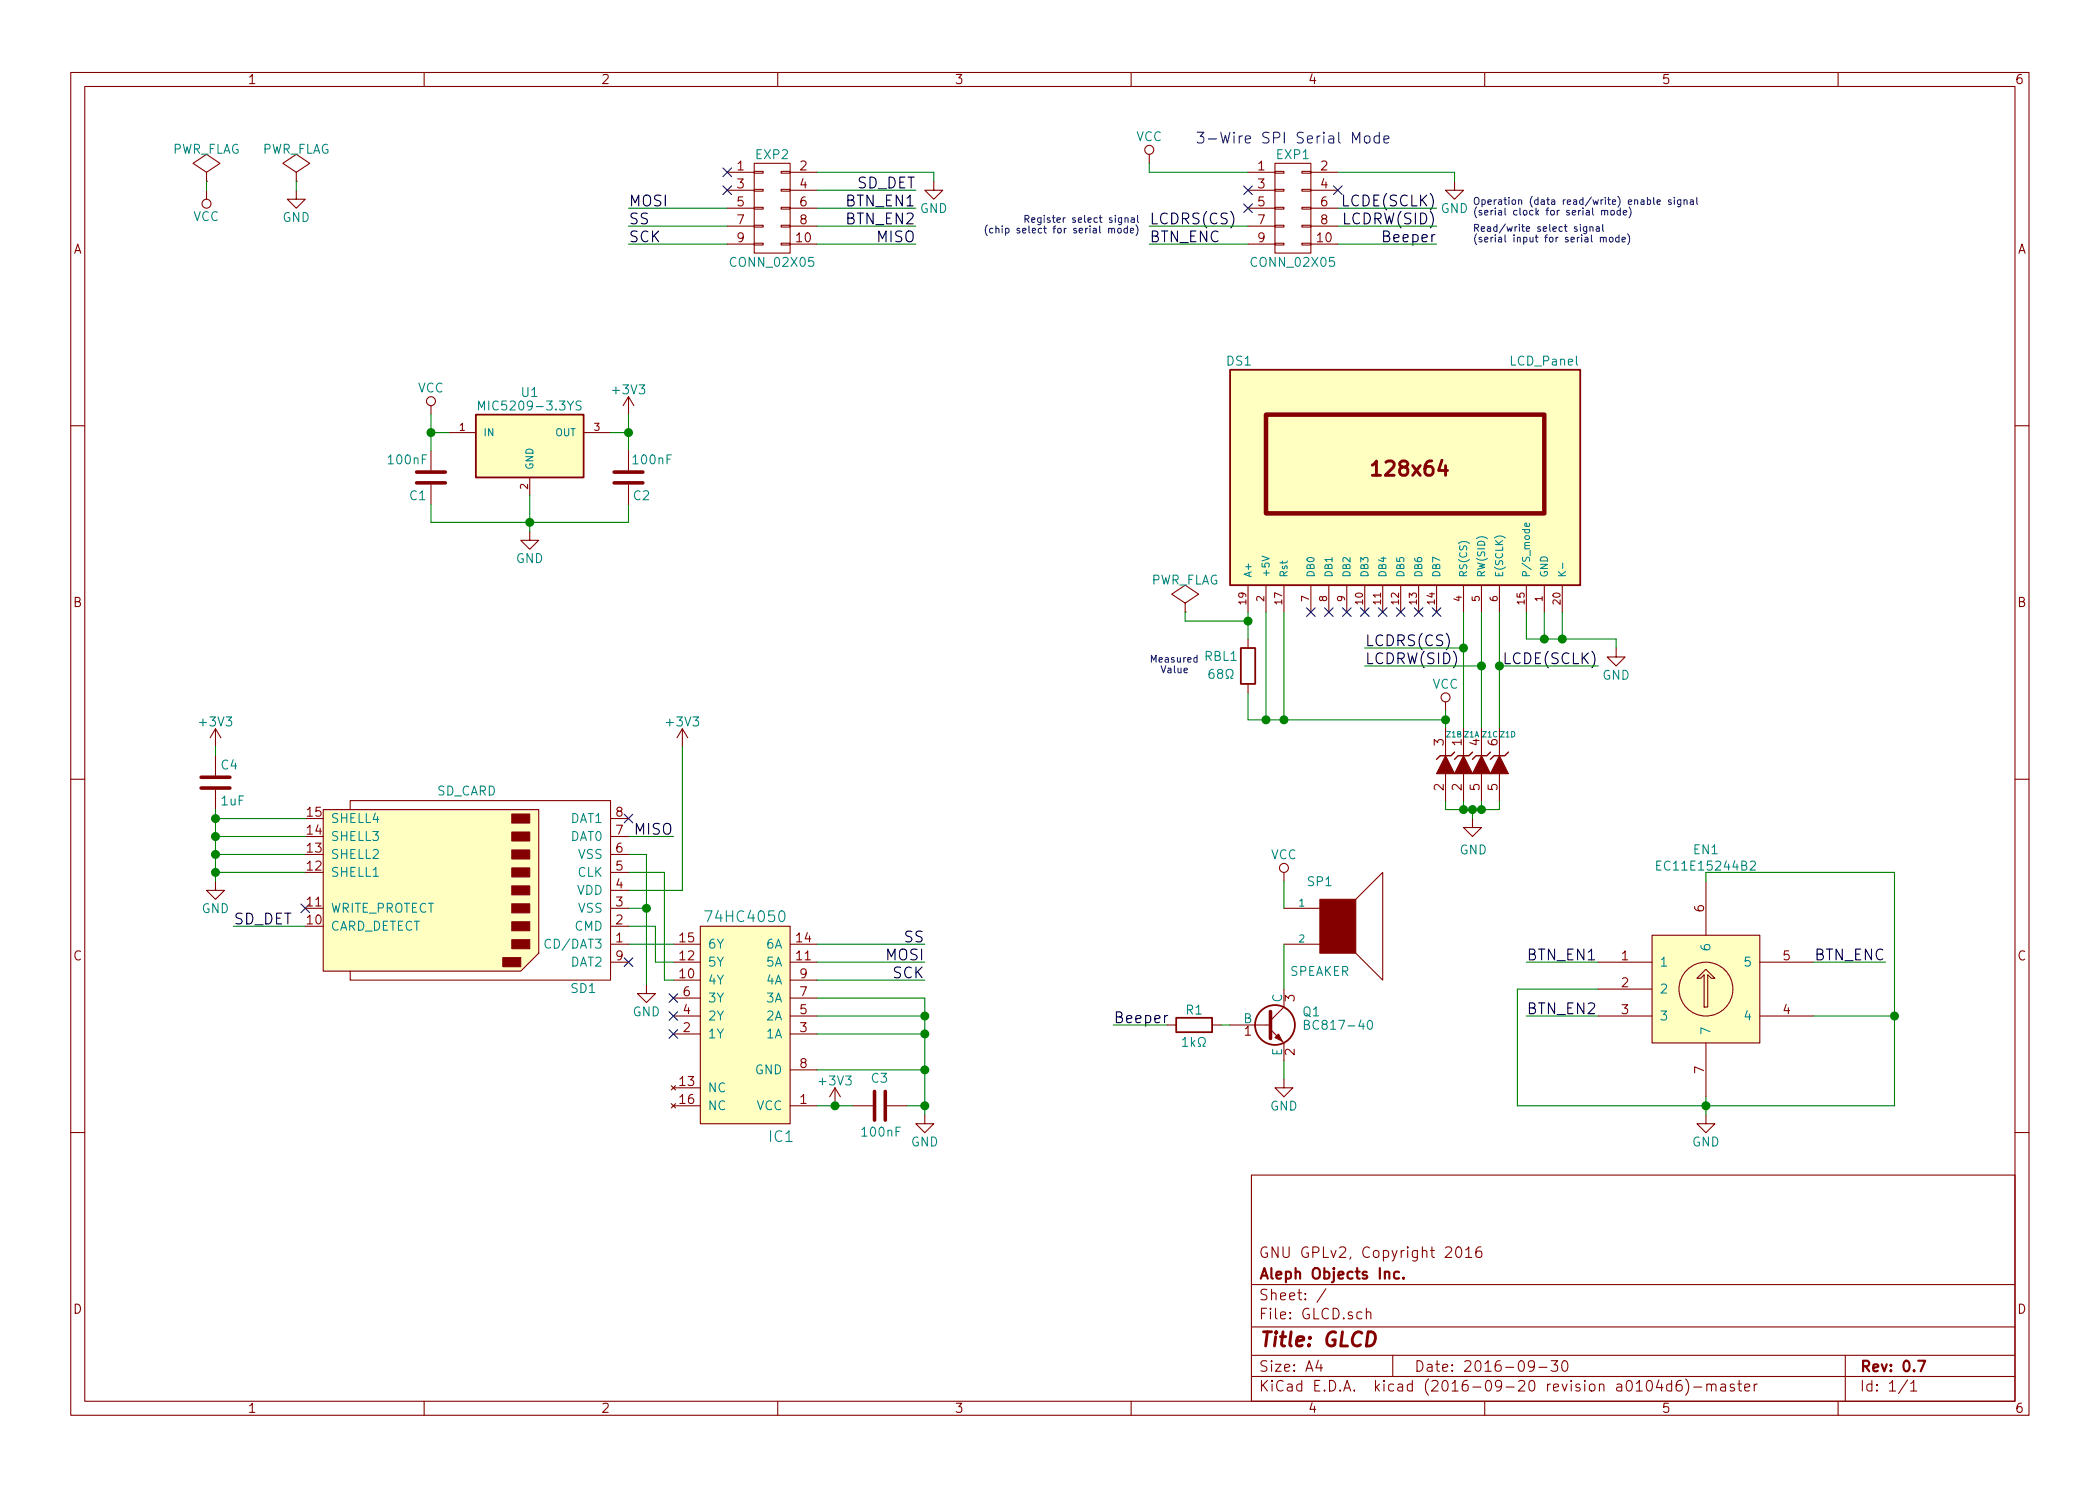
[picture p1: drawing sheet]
EESchema Schematic File Version 2
LIBS:74xgxx
LIBS:74xx
LIBS:ac-dc
LIBS:actel
LIBS:adc-dac
LIBS:Altera
LIBS:analog_devices
LIBS:analog_switches
LIBS:atmel
LIBS:audio
LIBS:battery_management
LIBS:bbd
LIBS:brooktre
LIBS:cmos4000
LIBS:cmos_ieee
LIBS:conn
LIBS:contrib
LIBS:cypress
LIBS:dc-dc
LIBS:device
LIBS:digital-audio
LIBS:diode
LIBS:display
LIBS:dsp
LIBS:elec-unifil
LIBS:ESD_Protection
LIBS:ftdi
LIBS:gennum
LIBS:graphic
LIBS:hc11
LIBS:intel
LIBS:interface
LIBS:ir
LIBS:Lattice
LIBS:linear
LIBS:logo
LIBS:maxim
LIBS:memory
LIBS:microchip
LIBS:microchip_dspic33dsc
LIBS:microchip_pic10mcu
LIBS:microchip_pic12mcu
LIBS:microchip_pic16mcu
LIBS:microchip_pic18mcu
LIBS:microchip_pic32mcu
LIBS:microcontrollers
LIBS:motor_drivers
LIBS:motorola
LIBS:msp430
LIBS:nordicsemi
LIBS:nxp_armmcu
LIBS:onsemi
LIBS:opto
LIBS:Oscillators
LIBS:philips
LIBS:power
LIBS:powerint
LIBS:Power_Management
LIBS:pspice
LIBS:references
LIBS:regul
LIBS:relays
LIBS:rfcom
LIBS:sensors
LIBS:silabs
LIBS:siliconi
LIBS:stm8
LIBS:stm32
LIBS:supertex
LIBS:switches
LIBS:texas
LIBS:transf
LIBS:transistors
LIBS:ttl_ieee
LIBS:valves
LIBS:video
LIBS:Worldsemi
LIBS:Xicor
LIBS:xilinx
LIBS:Zilog
LIBS:GLCD
LIBS:GLCD-cache
EELAYER 25 0
EELAYER END
$Descr A4 11693 8268
encoding utf-8
Sheet 1 1
Title "GLCD"
Date "2016-09-30"
Rev "0.7"
Comp "Aleph Objects Inc."
Comment1 "GNU GPLv2, Copyright 2016"
Comment2 ""
Comment3 ""
Comment4 ""
$EndDescr
$Comp
L BC817-40 Q1
U 1 1
P 7050 5700
F 0 "Q1" H 7250 5775 50  0000 L CNN
F 1 "BC817-40" H 7250 5700 50  0000 L CNN
F 2 "TO_SOT_Packages_SMD:SOT-23_Handsoldering" H 7250 5625 50  0001 L CIN
F 3 "http://www.diodes.com/_files/datasheets/ds11107.pdf" H 7050 5700 50  0001 L CNN
F 4 "Diodes Incorporated" H 7050 5700 60  0001 C CNN "MFG Name"
F 5 "BC817-40-7-F" H 7050 5700 60  0001 C CNN "MFG Part Num"
F 6 "621-BC817-40-7-F" H 7050 5700 60  0001 C CNN "Distrib PN"
F 7 "http://www.mouser.com/ProductDetail/Diodes-Incorporated/BC817-40-7-F/?qs=rGAXPo9uwV11o%252bqBQVUw0g%3D%3D" H 7050 5700 60  0001 C CNN "Distrib Link"
	1    7050 5700
	1    0    0    -1  
$EndComp
$Comp
L SPEAKER SP1
U 1 1
P 7450 5150
F 0 "SP1" H 7350 5400 50  0000 C CNN
F 1 "SPEAKER" H 7350 4900 50  0000 C CNN
F 2 "Buzzers_Beepers:Buzzer_12x9.5RM7.6" H 7450 5150 50  0001 C CNN
F 3 "http://www.puiaudio.com/pdf/AI-1223-TWT-5V-R.pdf" H 7450 5150 50  0001 C CNN
F 4 "CUI" H 7450 5150 60  0001 C CNN "MFG Name"
F 5 "AI-1223-TWT-5V-R" H 7450 5150 60  0001 C CNN "MFG Part Num"
F 6 "665-AI-1223TWT5VR" H 7450 5150 60  0001 C CNN "Distrib PN"
F 7 "http://www.mouser.com/ProductDetail/PUI-Audio/AI-1223-TWT-5V-R/?qs=hFHXi4OlQrkyrRn%252bNLipFQ%3D%3D" H 7450 5150 60  0001 C CNN "Distrib Link"
F 8 "-" H 7450 5150 60  0001 C CNN "Tolerance"
F 9 "http://www.mouser.com/Electromechanical/Audio-Devices/Audio-Indicators-Alerts/_/N-awp3t?P=1z0j88uZ1yvn8g3Z1yvn8g8Z1z0x81tZ1z0x2ccZ1z0z68l" H 7450 5150 60  0001 C CNN "Others"
	1    7450 5150
	1    0    0    -1  
$EndComp
$Comp
L 74HC4050 IC1
U 1 1
P 4150 5700
F 0 "IC1" H 3950 6325 60  0000 C CNN
F 1 "74HC4050" H 4150 5100 60  0000 C CNN
F 2 "SMD_Packages:SO-16-N" H 4050 5700 60  0001 C CNN
F 3 "http://www.nxp.com/documents/data_sheet/74HC4050.pdf" H 4100 5700 60  0001 C CNN
F 4 "Texas Instruments" H 4150 5700 60  0001 C CNN "MFG Name"
F 5 "CD74HC4050M96" H 4150 5700 60  0001 C CNN "MFG Part Num"
F 6 "595-CD74HC4050M96" H 4150 5700 60  0001 C CNN "Distrib PN"
F 7 "http://www.mouser.com/ProductDetail/Texas-Instruments/CD74HC4050M96/?qs=sGAEpiMZZMuiiWkaIwCK2bK%2fUlbxrrJCUOuAVqS%252bMgQ%3d" H 4150 5700 60  0001 C CNN "Distrib Link"
	1    4150 5700
	-1   0    0    1   
$EndComp
$Comp
L CONN_02X05 EXP2
U 1 1
P 4300 1150
F 0 "EXP2" H 4300 1450 50  0000 C CNN
F 1 "CONN_02X05" H 4300 850 50  0000 C CNN
F 2 "Connect:IDC_Header_Straight_10pins" H 4300 -50 50  0001 C CNN
F 3 "http://multimedia.3m.com/mws/media/22504O/3mtm-100-in-loprof-hdr-100x-100strt-ra-4-wall-ts0818.pdf" H 4300 -50 50  0001 C CNN
F 4 "3M Electronic Solutions Division" H 4300 1150 60  0001 C CNN "MFG Name"
F 5 "30310-6002HB" H 4300 1150 60  0001 C CNN "MFG Part Num"
F 6 "517-30310-6002" H 4300 1150 60  0001 C CNN "Distrib PN"
F 7 "http://www.mouser.com/ProductDetail/3M-Electronic-Solutions-Division/30310-6002HB/?qs=sGAEpiMZZMs%252bGHln7q6pmwu5ra4CY41iHF1AQhwXwqM%3d" H 4300 1150 60  0001 C CNN "Distrib Link"
F 8 "-" H 4300 1150 60  0001 C CNN "Tolerance"
F 9 "http://www.mouser.com/Connectors/Headers-Wire-Housings/_/N-ay0lo?P=1z0xbxoZ1yvgchwZ1ytkn06Z1z0z5h6Z1yspai7Z1z0wxp6Z1yzv7x2Z1yzobh4" H 4300 1150 60  0001 C CNN "Others"
F 10 "http://www.digikey.com/product-search/en/connectors-interconnects/rectangular-connectors-headers-male-pins/1442547?k=header&k=&pkeyword=header&pv563=3&FV=700783%2C1140050%2C160000a%2C1680002%2C168001d%2C168001e%2Cfff40016%2Cfff802f3%2C1640001&mnonly=0&newproducts=0&ColumnSort=0&page=1&quantity=0&ptm=0&fid=0&pageSize=25" H 4300 1150 60  0001 C CNN "More"
	1    4300 1150
	1    0    0    -1  
$EndComp
$Comp
L GND #PWR01
U 1 1
P 5200 1000
F 0 "#PWR01" H 5200 750 50  0001 C CNN
F 1 "GND" H 5200 850 50  0000 C CNN
F 2 "" H 5200 1000 50  0000 C CNN
F 3 "" H 5200 1000 50  0000 C CNN
	1    5200 1000
	1    0    0    -1  
$EndComp
NoConn ~ 1700 5050
$Comp
L C C1
U 1 1
P 2400 2650
F 0 "C1" H 2275 2550 50  0000 L CNN
F 1 "100nF" H 2150 2750 50  0000 L CNN
F 2 "Capacitors_SMD:C_0805_HandSoldering" H 2438 2500 50  0001 C CNN
F 3 "http://datasheets.avx.com/X7RDielectric.pdf" H 2400 2650 50  0001 C CNN
F 4 "AVX" H 2400 2650 60  0001 C CNN "MFG Name"
F 5 "08055C104KAT2A" H 2400 2650 60  0001 C CNN "MFG Part Num"
F 6 "581-08055C104K" H 2400 2650 60  0001 C CNN "Distrib PN"
F 7 "http://www.mouser.com/ProductDetail/AVX/08055C104KAT2A/?qs=sGAEpiMZZMsh%252b1woXyUXj6J4WeyU1oq0E4w%252bkcmJyd8%3d" H 2400 2650 60  0001 C CNN "Distrib Link"
F 8 "10%" H 2400 2650 60  0001 C CNN "Tolerance"
F 9 "http://www.mouser.com/Passive-Components/Capacitors/Ceramic-Capacitors/MLCCs-Multilayer-Ceramic-Capacitors/Multilayer-Ceramic-Capacitors-MLCC-SMD-SMT/_/N-bkrdv?P=1yzmou0Z1z0wqus" H 2400 2650 60  0001 C CNN "Others"
	1    2400 2650
	1    0    0    -1  
$EndComp
$Comp
L GND #PWR02
U 1 1
P 5150 6200
F 0 "#PWR02" H 5150 5950 50  0001 C CNN
F 1 "GND" H 5150 6050 50  0000 C CNN
F 2 "" H 5150 6200 50  0000 C CNN
F 3 "" H 5150 6200 50  0000 C CNN
	1    5150 6200
	1    0    0    -1  
$EndComp
$Comp
L +3V3 #PWR03
U 1 1
P 4650 6150
F 0 "#PWR03" H 4650 6000 50  0001 C CNN
F 1 "+3V3" H 4650 6290 50  0000 C CNN
F 2 "" H 4650 6150 50  0000 C CNN
F 3 "" H 4650 6150 50  0000 C CNN
	1    4650 6150
	1    0    0    -1  
$EndComp
$Comp
L GND #PWR04
U 1 1
P 3600 5475
F 0 "#PWR04" H 3600 5225 50  0001 C CNN
F 1 "GND" H 3600 5325 50  0000 C CNN
F 2 "" H 3600 5475 50  0000 C CNN
F 3 "" H 3600 5475 50  0000 C CNN
	1    3600 5475
	1    0    0    -1  
$EndComp
$Comp
L +3V3 #PWR05
U 1 1
P 3800 4150
F 0 "#PWR05" H 3800 4000 50  0001 C CNN
F 1 "+3V3" H 3800 4290 50  0000 C CNN
F 2 "" H 3800 4150 50  0000 C CNN
F 3 "" H 3800 4150 50  0000 C CNN
	1    3800 4150
	1    0    0    -1  
$EndComp
$Comp
L GND #PWR06
U 1 1
P 1200 4900
F 0 "#PWR06" H 1200 4650 50  0001 C CNN
F 1 "GND" H 1200 4750 50  0000 C CNN
F 2 "" H 1200 4900 50  0000 C CNN
F 3 "" H 1200 4900 50  0000 C CNN
	1    1200 4900
	1    0    0    -1  
$EndComp
$Comp
L +3V3 #PWR07
U 1 1
P 1200 4150
F 0 "#PWR07" H 1200 4000 50  0001 C CNN
F 1 "+3V3" H 1200 4290 50  0000 C CNN
F 2 "" H 1200 4150 50  0000 C CNN
F 3 "" H 1200 4150 50  0000 C CNN
	1    1200 4150
	1    0    0    -1  
$EndComp
Text Label 5100 1250 2    60   ~ 0
BTN_EN2
Text Label 5100 1150 2    60   ~ 0
BTN_EN1
NoConn ~ 3500 5350
NoConn ~ 3500 4550
NoConn ~ 3750 5750
NoConn ~ 3750 5650
NoConn ~ 3750 5550
$Comp
L R R1
U 1 1
P 6650 5700
F 0 "R1" V 6730 5700 50  0000 C CNN
F 1 "1kΩ" V 6550 5700 50  0000 C CNN
F 2 "Resistors_SMD:R_0805_HandSoldering" V 6580 5700 50  0001 C CNN
F 3 "http://www.vishay.com/docs/20035/dcrcwe3.pdf" H 6650 5700 50  0001 C CNN
F 4 "Vishay / Dale" V 6650 5700 60  0001 C CNN "MFG Name"
F 5 "CRCW08051K00FKEA" V 6650 5700 60  0001 C CNN "MFG Part Num"
F 6 "71-CRCW0805-1.0K-E3" V 6650 5700 60  0001 C CNN "Distrib PN"
F 7 "http://www.mouser.com/ProductDetail/Vishay-Dale/CRCW08051K00FKEA/?qs=sGAEpiMZZMvdGkrng054tygjBeyq%2fOAOnWKdUDKibXI%3d" V 6650 5700 60  0001 C CNN "Distrib Link"
F 8 "1%" V 6650 5700 60  0001 C CNN "Tolerance"
F 9 "http://www.mouser.com/Passive-Components/Resistors/SMD-Resistors-Chip-Resistors/Thick-Film-Resistors/_/N-7h7yz?P=1yzmq8cZ1yzmou0" V 6650 5700 60  0001 C CNN "Others"
	1    6650 5700
	0    -1   -1   0   
$EndComp
$Comp
L GND #PWR08
U 1 1
P 7150 6000
F 0 "#PWR08" H 7150 5750 50  0001 C CNN
F 1 "GND" H 7150 5850 50  0000 C CNN
F 2 "" H 7150 6000 50  0000 C CNN
F 3 "" H 7150 6000 50  0000 C CNN
	1    7150 6000
	1    0    0    -1  
$EndComp
$Comp
L VCC #PWR09
U 1 1
P 7150 4900
F 0 "#PWR09" H 7150 4750 50  0001 C CNN
F 1 "VCC" H 7150 5050 50  0000 C CNN
F 2 "" H 7150 4900 50  0000 C CNN
F 3 "" H 7150 4900 50  0000 C CNN
	1    7150 4900
	1    0    0    -1  
$EndComp
$Comp
L CONN_02X05 EXP1
U 1 1
P 7200 1150
F 0 "EXP1" H 7200 1450 50  0000 C CNN
F 1 "CONN_02X05" H 7200 850 50  0000 C CNN
F 2 "Connect:IDC_Header_Straight_10pins" H 7200 -50 50  0001 C CNN
F 3 "http://multimedia.3m.com/mws/media/22504O/3mtm-100-in-loprof-hdr-100x-100strt-ra-4-wall-ts0818.pdf" H 7200 -50 50  0001 C CNN
F 4 "3M Electronic Solutions Division" H 7200 1150 60  0001 C CNN "MFG Name"
F 5 "30310-6002HB" H 7200 1150 60  0001 C CNN "MFG Part Num"
F 6 "517-30310-6002" H 7200 1150 60  0001 C CNN "Distrib PN"
F 7 "http://www.mouser.com/ProductDetail/3M-Electronic-Solutions-Division/30310-6002HB/?qs=sGAEpiMZZMs%252bGHln7q6pmwu5ra4CY41iHF1AQhwXwqM%3d" H 7200 1150 60  0001 C CNN "Distrib Link"
F 8 "-" H 7200 1150 60  0001 C CNN "Tolerance"
F 9 "http://www.mouser.com/Connectors/Headers-Wire-Housings/_/N-ay0lo?P=1z0xbxoZ1yvgchwZ1ytkn06Z1z0z5h6Z1yspai7Z1z0wxp6Z1yzv7x2Z1yzobh4" H 7200 1150 60  0001 C CNN "Others"
F 10 "http://www.digikey.com/product-search/en/connectors-interconnects/rectangular-connectors-headers-male-pins/1442547?k=header&k=&pkeyword=header&pv563=3&FV=700783%2C1140050%2C160000a%2C1680002%2C168001d%2C168001e%2Cfff40016%2Cfff802f3%2C1640001&mnonly=0&newproducts=0&ColumnSort=0&page=1&quantity=0&ptm=0&fid=0&pageSize=25" H 7200 1150 60  0001 C CNN "More"
	1    7200 1150
	1    0    0    -1  
$EndComp
$Comp
L MIC5209-3.3YS U1
U 1 1
P 2950 2450
F 0 "U1" H 2950 2725 50  0000 C CNN
F 1 "MIC5209-3.3YS" H 2950 2650 50  0000 C CNN
F 2 "TO_SOT_Packages_SMD:SOT-223" H 2950 2550 50  0001 C CIN
F 3 "http://ww1.microchip.com/downloads/en/DeviceDoc/mic5209.pdf" H 2950 2450 50  0001 C CNN
F 4 "Micrel" H 2950 2450 60  0001 C CNN "MFG Name"
F 5 "MIC5209-3.3YS-TR" H 2950 2450 60  0001 C CNN "MFG Part Num"
F 6 "998-MIC5209-3.3YSTR" H 2950 2450 60  0001 C CNN "Distrib PN"
F 7 "http://www.mouser.com/ProductDetail/Microchip-Technology-Micrel/MIC5209-33YS-TR/?qs=U6T8BxXiZAXms9mvoyYO%2FQ%3D%3D" H 2950 2450 60  0001 C CNN "Distrib Link"
	1    2950 2450
	1    0    0    -1  
$EndComp
$Comp
L VCC #PWR010
U 1 1
P 2400 2300
F 0 "#PWR010" H 2400 2150 50  0001 C CNN
F 1 "VCC" H 2400 2450 50  0000 C CNN
F 2 "" H 2400 2300 50  0000 C CNN
F 3 "" H 2400 2300 50  0000 C CNN
	1    2400 2300
	1    0    0    -1  
$EndComp
$Comp
L C C3
U 1 1
P 4900 6150
F 0 "C3" V 5050 6100 50  0000 L CNN
F 1 "100nF" V 4750 6025 50  0000 L CNN
F 2 "Capacitors_SMD:C_0805_HandSoldering" H 4938 6000 50  0001 C CNN
F 3 "http://datasheets.avx.com/X7RDielectric.pdf" H 4900 6150 50  0001 C CNN
F 4 "AVX" V 4900 6150 60  0001 C CNN "MFG Name"
F 5 "08055C104KAT2A" V 4900 6150 60  0001 C CNN "MFG Part Num"
F 6 "581-08055C104K" V 4900 6150 60  0001 C CNN "Distrib PN"
F 7 "http://www.mouser.com/ProductDetail/AVX/08055C104KAT2A/?qs=sGAEpiMZZMsh%252b1woXyUXj6J4WeyU1oq0E4w%252bkcmJyd8%3d" V 4900 6150 60  0001 C CNN "Distrib Link"
F 8 "10%" V 4900 6150 60  0001 C CNN "Tolerance"
F 9 "http://www.mouser.com/Passive-Components/Capacitors/Ceramic-Capacitors/MLCCs-Multilayer-Ceramic-Capacitors/Multilayer-Ceramic-Capacitors-MLCC-SMD-SMT/_/N-bkrdv?P=1yzmou0Z1z0wqus" V 4900 6150 60  0001 C CNN "Others"
	1    4900 6150
	0    -1   -1   0   
$EndComp
$Comp
L C C4
U 1 1
P 1200 4350
F 0 "C4" H 1225 4450 50  0000 L CNN
F 1 "1uF" H 1225 4250 50  0000 L CNN
F 2 "Capacitors_SMD:C_1206_HandSoldering" H 1238 4200 50  0001 C CNN
F 3 "http://www.vishay.com/docs/28548/vjw1bcbascomseries.pdf" H 1200 4350 50  0001 C CNN
F 4 "Vishay" H 1200 4350 60  0001 C CNN "MFG Name"
F 5 "VJ1206Y105JXJTW1BC" H 1200 4350 60  0001 C CNN "MFG Part Num"
F 6 "77-VJ1206Y105JXJTBC" H 1200 4350 60  0001 C CNN "Distrib PN"
F 7 "http://www.mouser.com/ProductDetail/Vishay-Vitramon/VJ1206Y105JXJTW1BC/?qs=sGAEpiMZZMs0AnBnWHyRQCv4vfTUG%2fvHfREsY4F6A1E%3d" H 1200 4350 60  0001 C CNN "Distrib Link"
F 8 "5%" H 1200 4350 60  0001 C CNN "Tolerance"
F 9 "http://www.mouser.com/Passive-Components/Capacitors/_/N-5g7r?P=1z0wrj5Z1yzmotyZ1z0x6fr" H 1200 4350 60  0001 C CNN "Others"
	1    1200 4350
	1    0    0    -1  
$EndComp
$Comp
L GND #PWR011
U 1 1
P 2950 2950
F 0 "#PWR011" H 2950 2700 50  0001 C CNN
F 1 "GND" H 2950 2800 50  0000 C CNN
F 2 "" H 2950 2950 50  0000 C CNN
F 3 "" H 2950 2950 50  0000 C CNN
	1    2950 2950
	1    0    0    -1  
$EndComp
$Comp
L +3V3 #PWR012
U 1 1
P 3500 2300
F 0 "#PWR012" H 3500 2150 50  0001 C CNN
F 1 "+3V3" H 3500 2440 50  0000 C CNN
F 2 "" H 3500 2300 50  0000 C CNN
F 3 "" H 3500 2300 50  0000 C CNN
	1    3500 2300
	1    0    0    -1  
$EndComp
Text Label 6200 5700 0    60   ~ 0
Beeper
Text Label 6400 1250 0    60   ~ 0
LCDRS(CS)
Text Label 6400 1350 0    60   ~ 0
BTN_ENC
Text Label 8000 1150 2    60   ~ 0
LCDE(SCLK)
Text Label 8000 1250 2    60   ~ 0
LCDRW(SID)
Text Label 8000 1350 2    60   ~ 0
Beeper
$Comp
L VCC #PWR013
U 1 1
P 6400 900
F 0 "#PWR013" H 6400 750 50  0001 C CNN
F 1 "VCC" H 6400 1050 50  0000 C CNN
F 2 "" H 6400 900 50  0000 C CNN
F 3 "" H 6400 900 50  0000 C CNN
	1    6400 900 
	1    0    0    -1  
$EndComp
$Comp
L GND #PWR014
U 1 1
P 8100 1000
F 0 "#PWR014" H 8100 750 50  0001 C CNN
F 1 "GND" H 8100 850 50  0000 C CNN
F 2 "" H 8100 1000 50  0000 C CNN
F 3 "" H 8100 1000 50  0000 C CNN
	1    8100 1000
	1    0    0    -1  
$EndComp
Text Label 5100 1050 2    60   ~ 0
SD_DET
Text Label 5100 1350 2    60   ~ 0
MISO
Text Label 3500 1350 0    60   ~ 0
SCK
Text Label 3500 1250 0    60   ~ 0
SS
Text Label 3500 1150 0    60   ~ 0
MOSI
$Comp
L KXM12864M-3 DS1
U 1 1
P 7800 2750
F 0 "DS1" H 6900 3500 50  0000 C CNN
F 1 "LCD_Panel" H 8600 3500 50  0000 C CNN
F 2 "Pin_Headers:Pin_Header_Straight_1x20" H 7850 2700 50  0001 C CIN
F 3 "http://www.buydisplay.com/download/manual/ERM12864-6_Series_Datasheet.pdf" H 7800 3600 50  0001 C CNN
F 4 "Sitronix/LCD China" H 7800 2750 60  0001 C CNN "MFG Name"
F 5 "ST7920" H 7800 2750 60  0001 C CNN "MFG Part Num"
F 6 "ERM12864SBS-6" H 7800 2750 60  0001 C CNN "Distrib PN"
F 7 "http://www.buydisplay.com/default/lcd-display-serial-graphic-display-128x64-st7920-white-on-blue" H 7800 2750 60  0001 C CNN "Distrib Link"
	1    7800 2750
	1    0    0    -1  
$EndComp
NoConn ~ 7300 3400
NoConn ~ 7400 3400
NoConn ~ 7500 3400
NoConn ~ 7600 3400
NoConn ~ 7700 3400
NoConn ~ 7800 3400
NoConn ~ 7900 3400
NoConn ~ 8000 3400
$Comp
L VCC #PWR015
U 1 1
P 8050 3950
F 0 "#PWR015" H 8050 3800 50  0001 C CNN
F 1 "VCC" H 8050 4100 50  0000 C CNN
F 2 "" H 8050 3950 50  0000 C CNN
F 3 "" H 8050 3950 50  0000 C CNN
	1    8050 3950
	1    0    0    -1  
$EndComp
$Comp
L GND #PWR016
U 1 1
P 9000 3600
F 0 "#PWR016" H 9000 3350 50  0001 C CNN
F 1 "GND" H 9000 3450 50  0000 C CNN
F 2 "" H 9000 3600 50  0000 C CNN
F 3 "" H 9000 3600 50  0000 C CNN
	1    9000 3600
	1    0    0    -1  
$EndComp
Text Label 7600 3600 0    60   ~ 0
LCDRS(CS)
Text Label 7600 3700 0    60   ~ 0
LCDRW(SID)
Text Label 8900 3700 2    60   ~ 0
LCDE(SCLK)
Text Label 10500 5350 2    60   ~ 0
BTN_ENC
$Comp
L GND #PWR017
U 1 1
P 9500 6200
F 0 "#PWR017" H 9500 5950 50  0001 C CNN
F 1 "GND" H 9500 6050 50  0000 C CNN
F 2 "" H 9500 6200 50  0000 C CNN
F 3 "" H 9500 6200 50  0000 C CNN
	1    9500 6200
	1    0    0    -1  
$EndComp
Text Label 8500 5350 0    60   ~ 0
BTN_EN1
Text Label 8500 5650 0    60   ~ 0
BTN_EN2
$Comp
L PWR_FLAG #FLG018
U 1 1
P 1150 1000
F 0 "#FLG018" H 1150 1095 50  0001 C CNN
F 1 "PWR_FLAG" H 1150 1180 50  0000 C CNN
F 2 "" H 1150 1000 50  0000 C CNN
F 3 "" H 1150 1000 50  0000 C CNN
	1    1150 1000
	1    0    0    -1  
$EndComp
$Comp
L PWR_FLAG #FLG019
U 1 1
P 1650 1000
F 0 "#FLG019" H 1650 1095 50  0001 C CNN
F 1 "PWR_FLAG" H 1650 1180 50  0000 C CNN
F 2 "" H 1650 1000 50  0000 C CNN
F 3 "" H 1650 1000 50  0000 C CNN
	1    1650 1000
	1    0    0    -1  
$EndComp
$Comp
L VCC #PWR020
U 1 1
P 1150 1050
F 0 "#PWR020" H 1150 900 50  0001 C CNN
F 1 "VCC" H 1150 1200 50  0000 C CNN
F 2 "" H 1150 1050 50  0000 C CNN
F 3 "" H 1150 1050 50  0000 C CNN
	1    1150 1050
	-1   0    0    1   
$EndComp
$Comp
L GND #PWR021
U 1 1
P 1650 1050
F 0 "#PWR021" H 1650 800 50  0001 C CNN
F 1 "GND" H 1650 900 50  0000 C CNN
F 2 "" H 1650 1050 50  0000 C CNN
F 3 "" H 1650 1050 50  0000 C CNN
	1    1650 1050
	1    0    0    -1  
$EndComp
NoConn ~ 4050 950 
$Comp
L R RBL1
U 1 1
P 6950 3700
F 0 "RBL1" H 7100 3650 50  0000 C CNN
F 1 "68Ω" H 7100 3750 50  0000 C CNN
F 2 "Resistors_SMD:R_0805_HandSoldering" V 6880 3700 50  0001 C CNN
F 3 "http://industrial.panasonic.com/cdbs/www-data/pdf/RDA0000/AOA0000C84.pdf" H 6950 3700 50  0001 C CNN
F 4 "Panasonic" V 6950 3700 60  0001 C CNN "MFG Name"
F 5 "ERJ-6GEYJ680V" V 6950 3700 60  0001 C CNN "MFG Part Num"
F 6 "667-ERJ-6GEYJ680V" V 6950 3700 60  0001 C CNN "Distrib PN"
F 7 "http://www.mouser.com/ProductDetail/Panasonic/ERJ-6GEYJ680V/?qs=sGAEpiMZZMvdGkrng054tw5%2fFYq5P%2fDoF7rqmjybphc%3d" V 6950 3700 60  0001 C CNN "Distrib Link"
F 8 "5%" V 6950 3700 60  0001 C CNN "Tolerance"
F 9 "http://www.mouser.com/Passive-Components/Resistors/SMD-Resistors-Chip-Resistors/Thick-Film-Resistors/_/N-7h7yz?P=1z0x8aiZ1yzmou0" V 6950 3700 60  0001 C CNN "Others"
	1    6950 3700
	-1   0    0    1   
$EndComp
$Comp
L PWR_FLAG #FLG022
U 1 1
P 6600 3400
F 0 "#FLG022" H 6600 3495 50  0001 C CNN
F 1 "PWR_FLAG" H 6600 3580 50  0000 C CNN
F 2 "" H 6600 3400 50  0000 C CNN
F 3 "" H 6600 3400 50  0000 C CNN
	1    6600 3400
	1    0    0    -1  
$EndComp
NoConn ~ 7450 1050
NoConn ~ 6950 1050
NoConn ~ 6950 1150
$Comp
L EC11E15244B2 EN1
U 1 1
P 9500 5500
F 0 "EN1" H 9500 6278 50  0000 C CNN
F 1 "EC11E15244B2" H 9500 6187 50  0000 C CNN
F 2 "GLCD:Rotary_Encoder" H 9500 5500 50  0001 C CNN
F 3 "http://www.alps.com/prod/info/E/PDF/Switch/Encoder/EC11/EC11.PDF" H 9500 5500 50  0001 C CNN
F 4 "ALPS" H 9500 5500 60  0001 C CNN "MFG Name"
F 5 "EC11E15244B2" H 9500 5500 60  0001 C CNN "MFG Part Num"
F 6 "688-EC11E15244B2" H 9500 5500 60  0001 C CNN "Distrib PN"
F 7 "http://www.mouser.com/ProductDetail/ALPS/EC11E15244B2/?qs=m0BA540hBPfDpUEkDmFV5A%3D%3D" H 9500 5500 60  0001 C CNN "Distrib Link"
	1    9500 5500
	1    0    0    -1  
$EndComp
Text Label 5150 5450 2    60   ~ 0
SCK
Text Label 5150 5350 2    60   ~ 0
MOSI
Text Label 5150 5250 2    60   ~ 0
SS
Text Label 1300 5150 0    60   ~ 0
SD_DET
Text Label 3750 4650 2    60   ~ 0
MISO
NoConn ~ 4050 1050
Text Notes 8200 1200 0    39   ~ 0
Operation (data read/write) enable signal\n(serial clock for serial mode)
Text Notes 8200 1350 0    39   ~ 0
Read/write select signal\n(serial input for serial mode)
Text Notes 6350 1300 2    39   ~ 0
Register select signal\n(chip select for serial mode)
Wire Wire Line
	3650 5350 3750 5350
Wire Wire Line
	3700 5450 3750 5450
Wire Wire Line
	3500 1350 4050 1350
Wire Wire Line
	5100 1150 4550 1150
Wire Wire Line
	5100 1250 4550 1250
Connection ~ 1200 4750
Connection ~ 1200 4850
Wire Wire Line
	1200 4500 1200 4900
Wire Wire Line
	1200 4750 1700 4750
Wire Wire Line
	1200 4850 1700 4850
Wire Wire Line
	5100 1350 4550 1350
Wire Wire Line
	3750 4650 3500 4650
Wire Wire Line
	3800 4950 3800 4150
Wire Wire Line
	3500 4950 3800 4950
Wire Wire Line
	3500 4750 3600 4750
Wire Wire Line
	3600 4750 3600 5475
Wire Wire Line
	3500 5050 3600 5050
Wire Wire Line
	5150 5550 5150 6200
Wire Wire Line
	5050 6150 5150 6150
Wire Wire Line
	3500 1250 4050 1250
Wire Wire Line
	4550 950  5200 950 
Wire Wire Line
	1300 5150 1700 5150
Wire Wire Line
	4550 1050 5100 1050
Wire Wire Line
	4550 5350 5150 5350
Wire Wire Line
	4050 1150 3500 1150
Wire Wire Line
	4550 5450 5150 5450
Wire Wire Line
	4550 5250 5150 5250
Wire Wire Line
	3700 4850 3500 4850
Wire Wire Line
	3700 5450 3700 4850
Wire Wire Line
	3650 5150 3500 5150
Wire Wire Line
	3650 5350 3650 5150
Wire Wire Line
	5150 5550 4550 5550
Connection ~ 5150 5650
Wire Wire Line
	5150 5650 4550 5650
Wire Wire Line
	4550 5750 5150 5750
Wire Wire Line
	3750 5250 3500 5250
Wire Wire Line
	6800 5700 6850 5700
Wire Wire Line
	6200 5700 6500 5700
Wire Wire Line
	7150 6000 7150 5900
Wire Wire Line
	7150 5500 7150 5250
Wire Wire Line
	7150 4900 7150 5050
Wire Wire Line
	6400 1250 6950 1250
Wire Wire Line
	6400 1350 6950 1350
Wire Wire Line
	7450 1250 8000 1250
Wire Wire Line
	7450 1350 8000 1350
Wire Wire Line
	2500 2400 2400 2400
Wire Wire Line
	2400 2300 2400 2500
Connection ~ 2400 2400
Wire Wire Line
	3500 2300 3500 2500
Wire Wire Line
	3500 2900 3500 2800
Wire Wire Line
	2400 2900 2400 2800
Wire Wire Line
	2400 2900 3500 2900
Wire Wire Line
	2950 2750 2950 2950
Connection ~ 2950 2900
Wire Wire Line
	7050 4000 7050 3400
Wire Wire Line
	7150 4000 7150 3400
Wire Wire Line
	6950 4000 8050 4000
Wire Wire Line
	8500 3400 8500 3550
Wire Wire Line
	8500 3550 9000 3550
Wire Wire Line
	8700 3400 8700 3550
Connection ~ 8700 3550
Wire Wire Line
	8600 3400 8600 3550
Connection ~ 8600 3550
Wire Wire Line
	9000 3550 9000 3600
Wire Wire Line
	8150 3400 8150 4050
Wire Wire Line
	8250 3400 8250 4050
Wire Wire Line
	8350 3400 8350 4050
Wire Wire Line
	10100 5350 10500 5350
Wire Wire Line
	8900 5350 8500 5350
Wire Wire Line
	8450 5500 8900 5500
Wire Wire Line
	8900 5650 8500 5650
Wire Wire Line
	10100 5650 10550 5650
Connection ~ 10550 5650
Connection ~ 7050 4000
Wire Wire Line
	1650 1000 1650 1050
Wire Wire Line
	1150 1050 1150 1000
Wire Wire Line
	6950 3400 6950 3550
Wire Wire Line
	4550 5950 5150 5950
Wire Wire Line
	6950 3850 6950 4000
Wire Wire Line
	3400 2400 3500 2400
Connection ~ 3500 2400
Wire Wire Line
	6600 3400 6600 3450
Wire Wire Line
	6600 3450 6950 3450
Connection ~ 6950 3450
Wire Wire Line
	8450 5500 8450 6150
Wire Wire Line
	7450 1150 8000 1150
Wire Wire Line
	6950 1150 6950 1150
Wire Wire Line
	7450 950  8100 950 
Wire Wire Line
	6400 950  6950 950 
Wire Wire Line
	5200 950  5200 1000
Connection ~ 5150 5750
Connection ~ 3600 5050
Wire Wire Line
	6400 950  6400 900 
Wire Wire Line
	4550 6150 4750 6150
Connection ~ 4650 6150
Connection ~ 5150 6150
Connection ~ 5150 5950
Wire Wire Line
	8150 3600 7600 3600
Wire Wire Line
	8250 3700 7600 3700
Wire Wire Line
	8350 3700 8900 3700
Wire Wire Line
	8100 950  8100 1000
Text Notes 7750 800  2    60   ~ 0
3-Wire SPI Serial Mode
Text Notes 6400 3750 0    39   ~ 0
Measured\n  Value
Wire Wire Line
	9500 4900 9500 4850
Wire Wire Line
	9500 4850 10550 4850
Wire Wire Line
	10550 6150 10550 4850
Wire Wire Line
	8450 6150 10550 6150
Connection ~ 9500 6150
$Comp
L C C2
U 1 1
P 3500 2650
F 0 "C2" H 3375 2550 50  0000 L CNN
F 1 "100nF" H 3250 2750 50  0000 L CNN
F 2 "Capacitors_SMD:C_0805_HandSoldering" H 3538 2500 50  0001 C CNN
F 3 "http://datasheets.avx.com/X7RDielectric.pdf" H 3500 2650 50  0001 C CNN
F 4 "AVX" H 3500 2650 60  0001 C CNN "MFG Name"
F 5 "08055C104KAT2A" H 3500 2650 60  0001 C CNN "MFG Part Num"
F 6 "581-08055C104K" H 3500 2650 60  0001 C CNN "Distrib PN"
F 7 "http://www.mouser.com/ProductDetail/AVX/08055C104KAT2A/?qs=sGAEpiMZZMsh%252b1woXyUXj6J4WeyU1oq0E4w%252bkcmJyd8%3d" H 3500 2650 60  0001 C CNN "Distrib Link"
F 8 "10%" H 3500 2650 60  0001 C CNN "Tolerance"
F 9 "http://www.mouser.com/Passive-Components/Capacitors/Ceramic-Capacitors/MLCCs-Multilayer-Ceramic-Capacitors/Multilayer-Ceramic-Capacitors-MLCC-SMD-SMT/_/N-bkrdv?P=1yzmou0Z1z0wqus" H 3500 2650 60  0001 C CNN "Others"
	1    3500 2650
	-1   0    0    -1  
$EndComp
Connection ~ 8150 3600
Connection ~ 8250 3700
Connection ~ 8350 3700
Wire Wire Line
	8050 4500 8350 4500
Wire Wire Line
	8150 4500 8150 4450
Wire Wire Line
	8350 4500 8350 4450
Connection ~ 8250 4500
$Comp
L GND #PWR023
U 1 1
P 8200 4550
F 0 "#PWR023" H 8200 4300 50  0001 C CNN
F 1 "GND" H 8205 4377 50  0000 C CNN
F 2 "" H 8200 4550 50  0000 C CNN
F 3 "" H 8200 4550 50  0000 C CNN
	1    8200 4550
	1    0    0    -1  
$EndComp
Wire Wire Line
	8050 4450 8050 4500
Connection ~ 8150 4500
Wire Wire Line
	8050 3950 8050 4050
Connection ~ 7150 4000
Wire Wire Line
	8200 4550 8200 4500
Connection ~ 8200 4500
Wire Wire Line
	8250 4500 8250 4450
Connection ~ 8050 4000
$Comp
L ZENER_4_CHANNEL Z1
U 1 1
P 8150 4250
F 0 "Z1" V 7980 4250 31  0000 L CNN
F 1 "ZENER_4_CHANNEL" V 8150 3450 50  0001 L CNN
F 2 "GLCD:SOT-666" H 8150 4250 50  0001 C CNN
F 3 "http://www.semtech.com/images/datasheet/uclamp0504a.pdf" H 8150 4250 50  0001 C CNN
F 4 "Semtech" V 8150 4250 60  0001 C CNN "MFG Name"
F 5 "UCLAMP0504A.TCT" V 8150 4250 60  0001 C CNN "MFG Part Num"
F 6 "947-UCLAMP0504A.TCT" V 8150 4250 60  0001 C CNN "Distrib PN"
F 7 "http://www.mouser.com/ProductDetail/Semtech/UCLAMP0504ATCT/?qs=rBWM4%252bvDhIfEUuo6cYGUyg%3D%3D" V 8150 4250 60  0001 C CNN "Distrib Link"
F 8 "-" V 8150 4250 60  0001 C CNN "Tolerance"
F 9 "http://www.digikey.com/product-search/en/circuit-protection/tvs-diodes/655429" V 8150 4250 60  0001 C CNN "Others"
	1    8150 4250
	0    1    1    0   
$EndComp
$Comp
L ZENER_4_CHANNEL Z1
U 2 1
P 8050 4250
F 0 "Z1" V 7880 4250 31  0000 L CNN
F 1 "ZENER_4_CHANNEL" V 8095 4328 50  0001 L CNN
F 2 "GLCD:SOT-666" H 8050 4250 50  0001 C CNN
F 3 "" H 8050 4250 50  0000 C CNN
	2    8050 4250
	0    1    1    0   
$EndComp
$Comp
L ZENER_4_CHANNEL Z1
U 3 1
P 8250 4250
F 0 "Z1" V 8080 4250 31  0000 L CNN
F 1 "ZENER_4_CHANNEL" V 8295 4328 50  0001 L CNN
F 2 "GLCD:SOT-666" H 8250 4250 50  0001 C CNN
F 3 "" H 8250 4250 50  0000 C CNN
	3    8250 4250
	0    1    1    0   
$EndComp
$Comp
L ZENER_4_CHANNEL Z1
U 4 1
P 8350 4250
F 0 "Z1" V 8180 4250 31  0000 L CNN
F 1 "ZENER_4_CHANNEL" V 8395 4328 50  0001 L CNN
F 2 "GLCD:SOT-666" H 8350 4250 50  0001 C CNN
F 3 "" H 8350 4250 50  0000 C CNN
	4    8350 4250
	0    1    1    0   
$EndComp
Wire Wire Line
	1200 4150 1200 4200
$Comp
L GLCD_SD_Card SD1
U 1 1
P 2600 4950
F 0 "SD1" H 1950 5500 50  0000 C CNN
F 1 "SD_CARD" H 2600 4400 50  0000 C CNN
F 2 "GLCD:SD_Card_Receptacle" H 2600 4377 50  0001 C CNN
F 3 "http://www.te.com/commerce/DocumentDelivery/DDEController?Action=showdoc&DocId=Data+Sheet%7F6-1773453-3_SD_QRG%7F1208%7Fpdf%7FEnglish%7FENG_DS_6-1773453-3_SD_QRG_1208.pdf%7F2041021-4" H 2600 4950 50  0001 C CNN
F 4 "TE Connectivity" H 2600 4950 60  0001 C CNN "MFG Name"
F 5 "2041021-4" H 2600 4950 60  0001 C CNN "MFG Part Num"
F 6 "571-2041021-4" H 2600 4950 60  0001 C CNN "Distrib PN"
F 7 "http://www.mouser.com/ProductDetail/TE-Connectivity/2041021-4/?qs=TL6PIybY3BNBwMuwjqQ%252bqw%3D%3D" H 2600 4950 60  0001 C CNN "Distrib Link"
F 8 "-" H 2600 4950 60  0001 C CNN "Others"
F 9 "-" H 2600 4950 60  0001 C CNN "Tolerance"
F 10 "-" H 2600 4950 60  0001 C CNN "More"
F 11 "http://www.te.com/commerce/DocumentDelivery/DDEController?Action=selcritrslt&searchby=part&searchfor=2041021-4&doctypes=All&docformats=All&doclangs=All&TCPN=2041021-4" H 2600 4950 60  0001 C CNN "MFG Link"
F 12 "http://www.te.com/commerce/DocumentDelivery/DDEController?Action=srchrtrv&DocNm=2041021&DocType=Customer+Drawing&DocLang=English" H 2600 4950 60  0001 C CNN "Drawing"
	1    2600 4950
	-1   0    0    1   
$EndComp
Wire Wire Line
	1700 4550 1200 4550
Connection ~ 1200 4550
Wire Wire Line
	1700 4650 1200 4650
Connection ~ 1200 4650
Wire Wire Line
	9500 6100 9500 6200
$EndSCHEMATC
